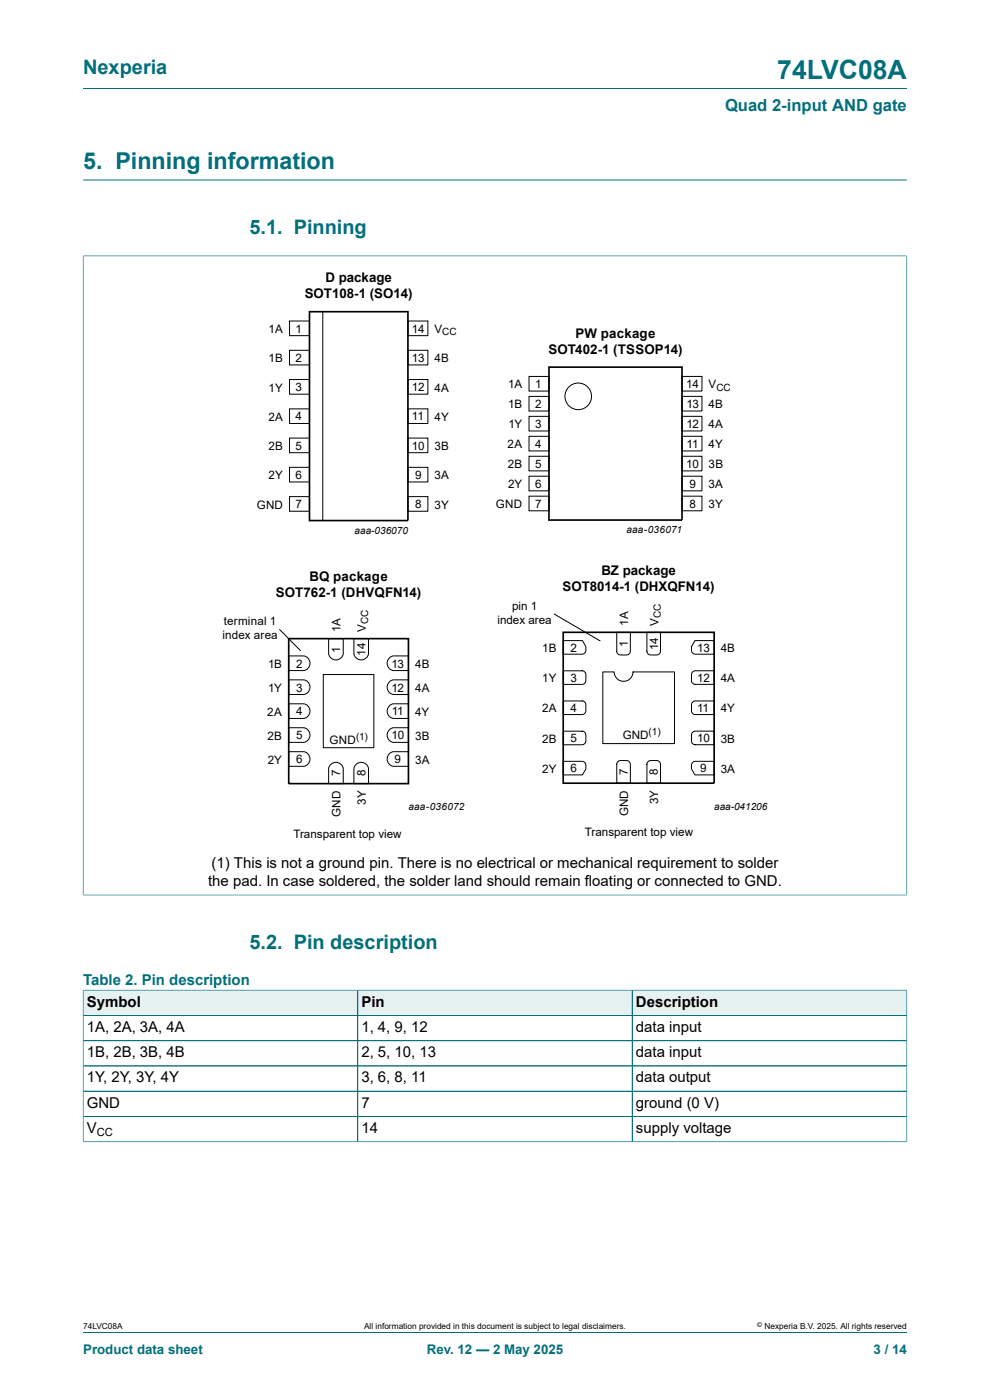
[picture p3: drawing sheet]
<svg xmlns="http://www.w3.org/2000/svg" width="210mm" height="297mm" viewBox="0 0 210 297" stroke-linecap="round" stroke-linejoin="round" font-family="sans-serif">
<path d="M17.6 18.8h174.8M17.6 38.2h174.8M17.6 54.3h174.8M17.6 54.2v135.7M192.4 54.2v135.7M17.6 189.9h174.8" fill="none" stroke="#036f7b" stroke-width=".21"/>
<g fill="none" stroke="#000" stroke-width=".21">
<path d="M61.4 68.1h4.2v3.1h-4.2zM61.4 74.3h4.2v3.1h-4.2zM68.5 66.1v44.4M86.5 68.1h4.3v3.1h-4.3zM86.5 74.3h4.3v3.1h-4.3zM112.2 79.9h4.2v3.1h-4.2zM144.7 79.9h4.2v3.1h-4.2zM61.4 80.5h4.2v3.1h-4.2zM61.4 86.7h4.2v3.1h-4.2zM61.4 92.9h4.2v3.1h-4.2zM61.4 99.1h4.2v3.1h-4.2zM86.5 92.9h4.3v3.1h-4.3z"/>
<path d="M86.5 99.1h4.3v3.1h-4.3zM86.5 80.5h4.3v3.1h-4.3zM86.5 86.7h4.3v3.1h-4.3zM112.2 84.1h4.2v3.1h-4.2zM112.2 88.3h4.2v3.1h-4.2zM112.2 92.6h4.2v3.1h-4.2zM112.2 96.8h4.2v3.1h-4.2zM144.7 96.8h4.2v3.1h-4.2zM144.7 88.3h4.2v3.1h-4.2zM144.7 92.6h4.2v3.1h-4.2zM144.7 84.1h4.2v3.1h-4.2zM61.4 105.4h4.2v3.1h-4.2z"/>
<path d="M86.5 105.4h4.3v3.1h-4.3zM112.2 101h4.2v3.1h-4.2zM112.2 105.3h4.2v3.1h-4.2zM144.7 105.3h4.2v3.1h-4.2zM144.7 101h4.2v3.1h-4.2zM59.3 133.5l4.5 4.6M61.2 139.1h3.1a1.56 1.56 0 0 1 1.5 1.6 1.56 1.56 0 0 1-1.5 1.6h-3.1zM69.7 135.5h3.1v3.1a1.56 1.56 0 0 1-1.5 1.4 1.56 1.56 0 0 1-1.6-1.4zM75.1 135.5h3.1v3.1a1.56 1.56 0 0 1-1.6 1.4 1.56 1.56 0 0 1-1.5-1.4zM82.7 139.5l.8-.4h3.1v3.2h-3.1a1.57 1.57 0 0 1-1.3-1.2 1.57 1.57 0 0 1 .5-1.6zM117.5 130.2l9.9 5.8M119.5 135.9h4.1l.7 1.3a1.37 1.37 0 0 1-.4 1.4l-.4 .2h-4z"/>
<path d="M130.8 134.1h2.9v4a.82 .82 0 0 1-.8 .8h-1.3a.79 .79 0 0 1-.8-.8zM137.2 134.1h2.9v4a.81 .81 0 0 1-.8 .8h-1.3a.79 .79 0 0 1-.8-.8zM147.4 135.9h4.1v2.9h-4a.81 .81 0 0 1-.8-.8v-.8zM61.2 159.5h3.1a1.56 1.56 0 0 1 1.5 1.5 1.56 1.56 0 0 1-1.5 1.6h-3.1zM61.2 154.4h3.1a1.56 1.56 0 0 1 1.5 1.5 1.56 1.56 0 0 1-1.5 1.6h-3.1zM61.2 149.3h3.1a1.56 1.56 0 0 1 1.5 1.6 1.56 1.56 0 0 1-1.5 1.5h-3.1zM61.2 144.2h3.1a1.56 1.56 0 0 1 1.5 1.6 1.56 1.56 0 0 1-1.5 1.5h-3.1zM68.6 143.1h10.7v15.5h-10.7zM82.7 159.8l.8-.3h3.1v3.1h-3.1a1.57 1.57 0 0 1-1.3-1.1 1.57 1.57 0 0 1 .5-1.7zM82.7 154.7l.8-.3h3.1v3.1h-3.1a1.57 1.57 0 0 1-1.3-1.1 1.57 1.57 0 0 1 .5-1.7zM82.7 149.6l.8-.3h3.1v3.1h-3.1a1.57 1.57 0 0 1-1.3-1.1 1.57 1.57 0 0 1 .5-1.7zM82.7 144.6l.8-.4h3.1v3.1h-3.1a1.57 1.57 0 0 1-1.3-1.1 1.57 1.57 0 0 1 .5-1.6z"/>
<path d="M119.5 155.1h4a.79 .79 0 0 1 .8 .8v1.3a.81 .81 0 0 1-.8 .8h-4zM119.5 148.7h4a.8 .8 0 0 1 .8 .8v1.3a.81 .81 0 0 1-.8 .8h-4zM119.5 142.3h4a.8 .8 0 0 1 .8 .8v1.3a.81 .81 0 0 1-.8 .8h-4zM127.9 142.5h2.4a2 2 0 0 0 2 2 2 2 0 0 0 2-2h8.8v15.2h-15.2zM146.8 142.6l.7-.3h4v2.9h-4a.8 .8 0 0 1-.8-.8zM146.8 149.1l.7-.4h4v2.9h-4a.8 .8 0 0 1-.8-.8zM146.8 155.5l.7-.4h4v2.9h-4a.8 .8 0 0 1-.8-.8zM70 162.3a1.57 1.57 0 0 1 1.7-.5 1.57 1.57 0 0 1 1.1 1.3v3.1h-3.1v-3.1zM75.4 162.3a1.57 1.57 0 0 1 1.7-.5 1.57 1.57 0 0 1 1.1 1.3v3.1h-3.1v-3.1zM119.5 161.5h4a.8 .8 0 0 1 .8 .8v.8l-.7 1.3h-4.1zM131.2 161.5l1.7-.2a.81 .81 0 0 1 .8 .8v4h-2.9v-4.1zM137.6 161.5l1.7-.2a.81 .81 0 0 1 .8 .8v4h-2.9v-4.1z"/>
<path d="M147 161.6l.5-.1h4v2.9h-4.1l-.7-1.3a1.39 1.39 0 0 1 .3-1.5z"/>
<circle cx="122.7" cy="84.1" r="2.82"/>
</g>
<path d="M65.6 66.1h20.9v44.3h-20.9zM116.4 77.9h28.3v32.4h-28.3zM61.2 135.5h25.4v30.7h-25.4zM119.5 134.1h32v32h-32z" fill="none" stroke="#000" stroke-width=".35"/>
<path d="M51.2 55.7h49.8v60h-49.8zM102.3 67.4h56.5v48.3h-56.5zM45.7 119.1h56.5v61h-56.5zM103.5 117.7h60.8v62.4h-60.8z" fill="none" stroke="#fefefe" stroke-width=".21"/>
<path d="M17.7 210.1h58.1v5.2h-58.1z" fill="#e6f1f2"/>
<path d="M17.6 210v5.4h58.3v-5.3h-58.3" fill="none" stroke="#036f7b" stroke-width=".21"/>
<path d="M75.9 210.1h58.1v5.2h-58.1z" fill="#e6f1f2"/>
<path d="M75.9 210.1h58.2v5.3h-58.2z" fill="none" stroke="#036f7b" stroke-width=".21"/>
<path d="M134.2 210.1h58.1v5.2h-58.1z" fill="#e6f1f2"/>
<path d="M17.6 215.4h174.8M17.6 210.1v32.2M17.7 210.1h174.7M75.9 210.1v32.1M134.1 210.1v32.1M192.4 210v32.3M17.6 220.8h174.8M17.6 226.1h174.8M17.6 231.5h174.8M17.6 236.9h174.8M17.6 242.2h174.8M17.6 282.6h174.8" fill="none" stroke="#036f7b" stroke-width=".21"/>
<text font-size="5.6" fill="#036f7b" x="164.9" y="16.8">74LVC08A</text>
<text font-size="4.9" fill="#036f7b" x="17.6" y="35.9">5. Pinning information</text>
<g font-size="4.2" fill="#036f7b">
<text x="17.6" y="15.6">Nexperia</text>
<text x="52.9" y="49.7">5.1. Pinning</text>
<text x="52.9" y="201.3">5.2. Pin description</text>
</g>
<text font-size="3.5" fill="#036f7b" x="153.8" y="23.7">Quad 2-input AND gate</text>
<g font-size="3.2">
<text x="44.9" y="184.2">(1) This is not a ground pin. There is no electrical or mechanical requirement to solder</text>
<text x="44.2" y="188">the pad. In case soldered, the solder land should remain floating or connected to GND.</text>
<text x="18.4" y="213.6">Symbol</text>
<text x="76.7" y="213.6">Pin</text>
<text x="134.9" y="213.6">Description</text>
<text x="18.4" y="218.9">1A, 2A, 3A, 4A</text>
<text x="76.7" y="218.9">1, 4, 9, 12</text>
<text x="134.9" y="218.9">data input</text>
<text x="18.4" y="224.3">1B, 2B, 3B, 4B</text>
<text x="76.7" y="224.3">2, 5, 10, 13</text>
<text x="134.9" y="224.3">data input</text>
<text x="18.4" y="229.6">1Y, 2Y, 3Y, 4Y</text>
<text x="76.7" y="229.6">3, 6, 8, 11</text>
<text x="134.9" y="229.6">data output</text>
<text x="18.4" y="235">GND</text>
<text x="76.7" y="235">7</text>
<text x="134.9" y="235">ground (0 V)</text>
<text x="18.4" y="240.4">V</text>
<text x="76.7" y="240.4">14</text>
<text x="134.9" y="240.4">supply voltage</text>
</g>
<text font-size="3.2" fill="#036f7b" x="17.6" y="209">Table 2. Pin description</text>
<g font-size="2.8">
<text x="69" y="59.9">D package</text>
<text x="64.6" y="63.3">SOT108-1 (SO14)</text>
<text x="122.1" y="71.7">PW package</text>
<text x="116.3" y="75">SOT402-1 (TSSOP14)</text>
<text x="65.6" y="123.3">BQ package</text>
<text x="119.3" y="125.4">SOT8014-1 (DHXQFN14)</text>
<text x="127.6" y="122">BZ package</text>
<text x="58.5" y="126.7">SOT762-1 (DHVQFN14)</text>
</g>
<g font-size="2.8" fill="#036f7b">
<text x="17.6" y="287.2">Product data sheet</text>
<text x="90.5" y="287.2">Rev. 12 — 2 May 2025</text>
<text x="185.3" y="287.2">3 / 14</text>
</g>
<g font-size="2.5">
<text x="57" y="70.6">1A</text>
<text x="62.7" y="70.6">1</text>
<text x="87.3" y="70.6">14</text>
<text x="92.2" y="70.6">V</text>
<text x="57" y="76.9">1B</text>
<text x="62.7" y="76.8">2</text>
<text x="87.3" y="76.8">13</text>
<text x="92.2" y="76.9">4B</text>
<text x="57" y="83.1">1Y</text>
<text x="62.7" y="83">3</text>
<text x="87.3" y="83">12</text>
<text x="92.2" y="83.1">4A</text>
<text x="107.8" y="82.4">1A</text>
<text x="113.5" y="82.3">1</text>
<text x="145.6" y="82.3">14</text>
<text x="150.3" y="82.4">V</text>
<text x="57" y="89.3">2A</text>
<text x="62.7" y="89.2">4</text>
<text x="87.3" y="89.2">11</text>
<text x="92.2" y="89.3">4Y</text>
<text x="107.8" y="86.6">1B</text>
<text x="113.5" y="86.6">2</text>
<text x="145.6" y="86.6">13</text>
<text x="150.3" y="86.6">4B</text>
<text x="57" y="95.5">2B</text>
<text x="62.7" y="95.4">5</text>
<text x="87.3" y="95.4">10</text>
<text x="92.2" y="95.5">3B</text>
<text x="107.7" y="95.1">2A</text>
<text x="107.8" y="90.9">1Y</text>
<text x="113.5" y="90.8">3</text>
<text x="113.5" y="95">4</text>
<text x="145.6" y="90.8">12</text>
<text x="145.6" y="95">11</text>
<text x="150.3" y="90.9">4A</text>
<text x="150.3" y="95.1">4Y</text>
<text x="57" y="101.7">2Y</text>
<text x="62.7" y="101.6">6</text>
<text x="88.1" y="101.6">9</text>
<text x="92.2" y="101.7">3A</text>
<text x="107.7" y="99.3">2B</text>
<text x="113.5" y="99.3">5</text>
<text x="145.6" y="99.3">10</text>
<text x="150.3" y="99.3">3B</text>
<text x="54.5" y="107.9">GND</text>
<text x="62.7" y="107.8">7</text>
<text x="88.1" y="107.8">8</text>
<text x="92.2" y="107.9">3Y</text>
<text x="105.2" y="107.8">GND</text>
<text x="107.8" y="103.6">2Y</text>
<text x="113.5" y="103.5">6</text>
<text x="113.5" y="107.7">7</text>
<text x="146.2" y="107.8">8</text>
<text x="146.2" y="103.6">9</text>
<text x="150.3" y="103.6">3A</text>
<text x="150.3" y="107.8">3Y</text>
<text x="108.6" y="129.4">pin 1</text>
<text x="47.2" y="135.6">index area</text>
<text x="47.5" y="132.7">terminal 1</text>
<text x="72.2" y="134.1" transform="rotate(-90 72.2 134.1)">1A</text>
<text x="77.6" y="134.1" transform="rotate(-90 77.6 134.1)">V</text>
<text x="105.5" y="132.3">index area</text>
<text x="133.2" y="137.2" transform="rotate(-90 133.2 137.2)">1</text>
<text x="133.3" y="132.7" transform="rotate(-90 133.3 132.7)">1A</text>
<text x="139.6" y="137.9" transform="rotate(-90 139.6 137.9)">14</text>
<text x="139.7" y="132.7" transform="rotate(-90 139.7 132.7)">V</text>
<text x="56.9" y="141.7">1B</text>
<text x="62.8" y="141.6">2</text>
<text x="72.2" y="138.4" transform="rotate(-90 72.2 138.4)">1</text>
<text x="77.5" y="139.1" transform="rotate(-90 77.5 139.1)">14</text>
<text x="83" y="141.6">13</text>
<text x="88" y="141.7">4B</text>
<text x="115" y="138.3">1B</text>
<text x="121" y="138.3">2</text>
<text x="147.9" y="138.3">13</text>
<text x="152.9" y="138.3">4B</text>
<text x="56.9" y="146.8">1Y</text>
<text x="62.8" y="146.7">3</text>
<text x="83" y="146.7">12</text>
<text x="88" y="146.8">4A</text>
<text x="115" y="144.7">1Y</text>
<text x="121" y="144.7">3</text>
<text x="147.9" y="144.7">12</text>
<text x="152.9" y="144.7">4A</text>
<text x="56.7" y="151.8">2A</text>
<text x="62.8" y="151.8">4</text>
<text x="83.1" y="151.8">11</text>
<text x="88" y="151.8">4Y</text>
<text x="115" y="151.1">2A</text>
<text x="121" y="151.1">4</text>
<text x="147.9" y="151.1">11</text>
<text x="152.9" y="151.1">4Y</text>
<text x="56.8" y="156.9">2B</text>
<text x="62.8" y="161.9">6</text>
<text x="62.8" y="156.9">5</text>
<text x="69.9" y="157.8">GND</text>
<text x="83" y="156.9">10</text>
<text x="83.7" y="161.9">9</text>
<text x="88" y="156.9">3B</text>
<text x="115" y="157.5">2B</text>
<text x="121" y="157.5">5</text>
<text x="132.1" y="156.7">GND</text>
<text x="147.9" y="157.5">10</text>
<text x="152.9" y="157.5">3B</text>
<text x="56.8" y="162">2Y</text>
<text x="72.2" y="164.7" transform="rotate(-90 72.2 164.7)">7</text>
<text x="77.5" y="164.7" transform="rotate(-90 77.5 164.7)">8</text>
<text x="88" y="162">3A</text>
<text x="115" y="163.9">2Y</text>
<text x="121" y="163.9">6</text>
<text x="133.2" y="164.4" transform="rotate(-90 133.2 164.4)">7</text>
<text x="139.6" y="164.4" transform="rotate(-90 139.6 164.4)">8</text>
<text x="148.5" y="163.9">9</text>
<text x="152.9" y="164">3A</text>
<text x="72.2" y="173.3" transform="rotate(-90 72.2 173.3)">GND</text>
<text x="77.6" y="170.7" transform="rotate(-90 77.6 170.7)">3Y</text>
<text x="133.2" y="173.1" transform="rotate(-90 133.2 173.1)">GND</text>
<text x="139.6" y="170.6" transform="rotate(-90 139.6 170.6)">3Y</text>
<text x="62.2" y="177.8">Transparent top view</text>
<text x="124.1" y="177.4">Transparent top view</text>
</g>
<text font-size="2.4" x="20.5" y="241">CC</text>
<g font-size="2.1">
<text x="93.8" y="71.1">CC</text>
<text x="152" y="82.9">CC</text>
<text x="75.2" y="113.3">aaa-036070</text>
<text x="132.9" y="113.1">aaa-036071</text>
<text x="140.1" y="131.1" transform="rotate(-90 140.1 131.1)">CC</text>
<text x="78.1" y="132.4" transform="rotate(-90 78.1 132.4)">CC</text>
<text x="137.6" y="156">(1)</text>
<text x="75.6" y="157">(1)</text>
<text x="86.6" y="171.9">aaa-036072</text>
<text x="151.5" y="171.8">aaa-041206</text>
</g>
<g font-size="1.8">
<text x="17.6" y="282">74LVC08A</text>
<text x="77.2" y="282">All information provided in this document is subject to legal disclaimers.</text>
<text x="162.2" y="282">Nexperia B.V. 2025. All rights reserved</text>
</g>
<text font-size="1.4" x="160.6" y="281.6">©</text>
</svg>
